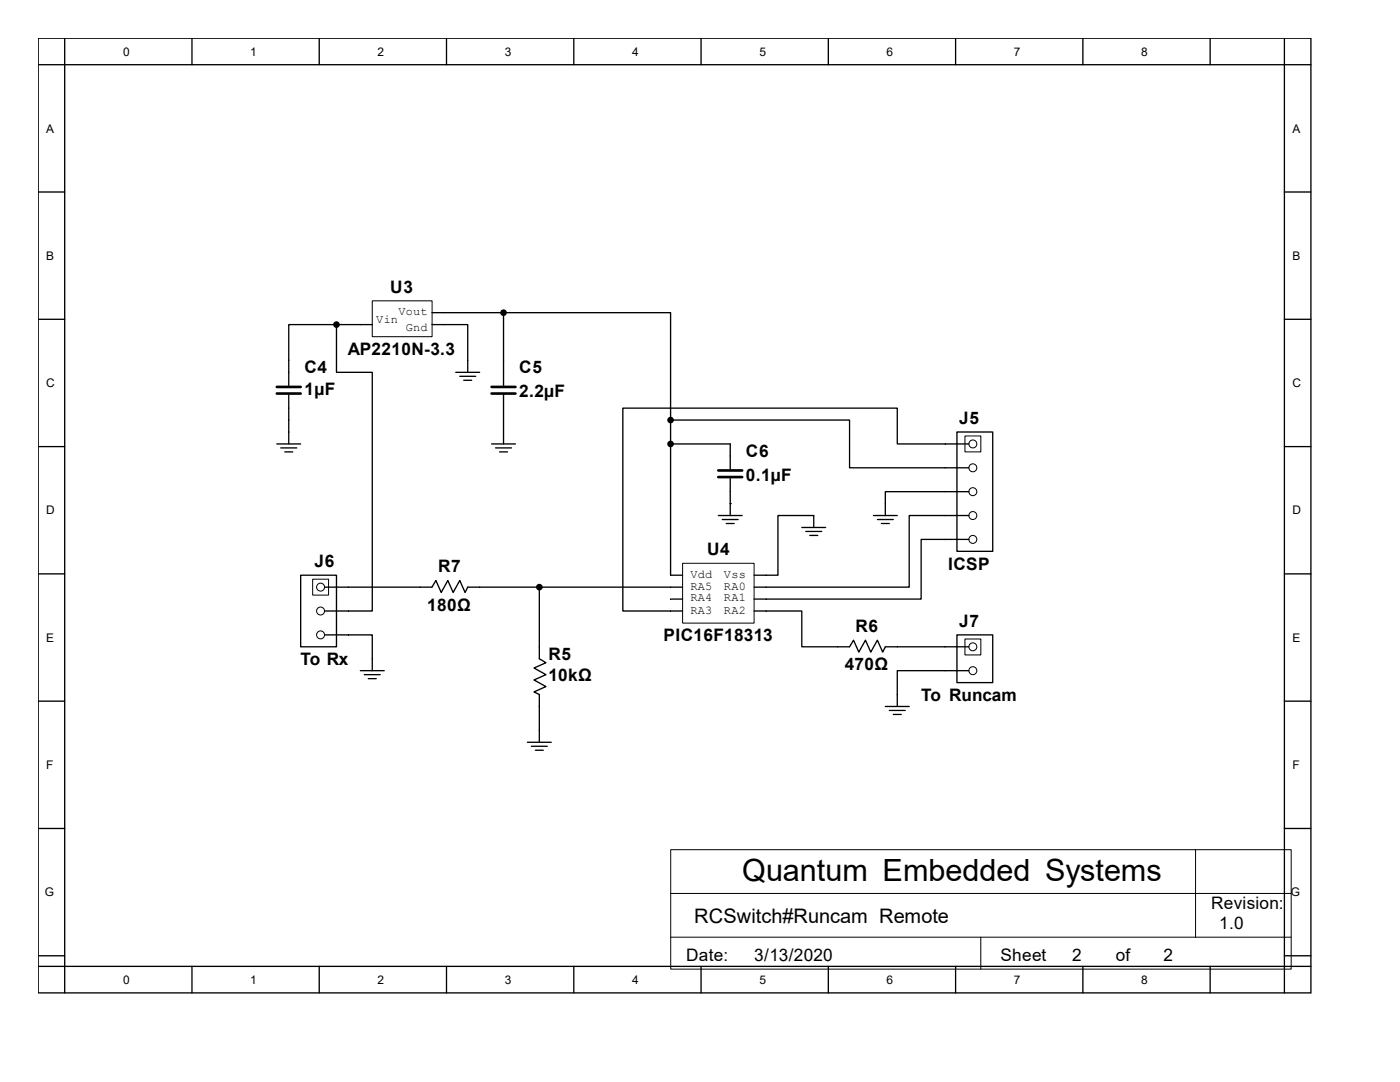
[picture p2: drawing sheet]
<svg xmlns="http://www.w3.org/2000/svg" width="279mm" height="216mm" viewBox="0 0 279 216" stroke-linecap="round" stroke-linejoin="round" font-family="sans-serif">
<g fill="none" stroke="#000" stroke-width=".26">
<path d="M7.6 7.6h254v190.5h-254zM7.6 12.9h254M12.9 7.6v190.5M38.3 7.6v5.3M63.7 7.6v5.3M89.1 7.6v5.3M114.5 7.6v5.3M139.9 7.6v5.3M165.3 7.6v5.3M190.7 7.6v5.3M216.1 7.6v5.3M241.5 7.6v5.3"/>
<path d="M256.3 7.6v190.5M7.6 38.3h5.3M256.3 38.3h5.3M7.6 63.7h5.3M57.6 78.8v9.8M67.2 64.8h-9.6v12.1M67.2 64.8v9.5h7.1v47.6h-9.5M67.2 64.8h7.1M86.2 64.8h7.1v9.5M86.2 62.4h14.3M91 74.3h4.7M91.8 75.1h3.1"/>
<path d="M92.6 75.9h1.5M100.5 62.4h33.3v21.4M100.5 62.4v14.5M100.5 78.8v9.8M256.3 63.7h5.3M7.6 89.1h5.3M55.2 88.6h4.8M56 89.4h3.2M56.8 90.2h1.6M98.1 88.6h4.8M98.9 89.4h3.2M99.7 90.2h1.6"/>
<path d="M133.8 83.8h35.7v9.5h23.9M133.8 83.8v31h2.4M133.8 88.6h11.9v5M145.7 95.5v7.4M191 86.2h7.1v23.8h-7.1zM193.4 88.6h-14.3v-7.2h-54.8v40.5h11.9M193.4 98.1h-16.7v4.8M256.3 89.1h5.3M7.6 114.5h5.3M60 114.8h7.2v14.3h-7.2zM64.8 117.2h21.4l.8-1.4 1.1 2.4 1.3-2.4 1 2.4 1.4-2.4 1 2.4 .5-1h42.9M107.6 117.2v14.2l1.4 .8-2.4 1.1 2.4 1.3-2.4 1.1 2.4 1.3-2.4 1.1 1 .5v9.5"/>
<path d="M133.8 119.5h2.4M143.4 102.9h4.7M144.1 103.7h3.2M144.9 104.5h1.6M145.7 100.5h.1M160 105.3h4.8M160.8 106h3.2M161.6 106.8h1.6M162.4 105.3v-2.4h-7.1v11.9h-4.8M174.3 102.9h4.8M175.1 103.7h3.2M175.9 104.5h1.6"/>
<path d="M193.4 102.9h-11.9v14.3h-31M193.4 107.6h-9.6v11.9h-33.3M256.3 114.5h5.3M7.6 139.9h5.3M64.8 126.7h9.5v7.1M71.9 133.8h4.8M72.7 134.6h3.2M73.5 135.4h1.6M150.5 121.9h9.5v7.2h9.5l.8-1.4 1.1 2.4 1.3-2.4 1.1 2.4 1.3-2.4 1.1 2.4 .5-1h16.7M191 126.7h7.1v9.5h-7.1zM193.4 133.8h-14.3v7.2M256.3 139.9h5.3"/>
<path d="M105.3 148.1h4.7M106 148.9h3.2M106.8 149.7h1.6M176.7 141h4.8M177.5 141.8h3.2M178.3 142.6h1.6M7.6 165.3h5.3M256.3 165.3h5.3M7.6 190.7h5.3M7.6 192.8h254M38.3 192.8v5.3M63.7 192.8v5.3"/>
<path d="M89.1 192.8v5.3M114.5 192.8v5.3M139.9 192.8v5.3M165.3 192.8v5.3M190.7 192.8v5.3M216.1 192.8v5.3M241.5 192.8v5.3M256.3 190.7h5.3"/>
</g>
<g fill="none" stroke="#000" stroke-width=".2">
<path d="M74.3 60h11.9v7.2h-11.9zM192.6 87h3.1v3.2h-3.1zM62.4 115.6h3.2v3.1h-3.2zM136.2 112.4h14.3v11.9h-14.3zM192.6 127.5h3.1v3.2h-3.1zM133.8 178.3h123.9M133.9 169.5h123.8v23.9h-123.8zM238.6 169.5v17.5M133.8 187h123.9M195.7 187v6.4"/>
<circle cx="194.2" cy="88.6" r=".79"/>
<circle cx="194.2" cy="98.1" r=".79"/>
<circle cx="194.2" cy="93.3" r=".79"/>
<circle cx="64" cy="117.2" r=".79"/>
<circle cx="194.2" cy="107.6" r=".79"/>
<circle cx="194.2" cy="102.9" r=".79"/>
<circle cx="64" cy="126.7" r=".79"/>
<circle cx="64" cy="121.9" r=".79"/>
<circle cx="194.2" cy="129.1" r=".79"/>
<circle cx="194.2" cy="133.8" r=".79"/>
</g>
<path d="M55.2 77.2h4.8M55.2 78.5h4.8M98.1 77.2h4.8M98.1 78.5h4.8M143.4 93.9h4.7M143.4 95.2h4.7" fill="none" stroke="#000" stroke-width=".53"/>
<g fill="#000" stroke="#000" stroke-width=".26">
<circle cx="67.2" cy="64.8" r=".53"/>
<circle cx="100.5" cy="62.4" r=".53"/>
<circle cx="133.8" cy="88.6" r=".53"/>
<circle cx="133.8" cy="83.8" r=".53"/>
<circle cx="107.6" cy="117.2" r=".53"/>
</g>
<text font-size="6.1" x="148.1" y="175.9">Quantum Embedded Systems</text>
<text font-size="4" x="138.6" y="184.2">RCSwitch#Runcam Remote</text>
<g font-size="3.4">
<text x="77.9" y="58.4">U3</text>
<text x="69.4" y="70.8">AP2210N-3.3</text>
<text x="60.7" y="74.5">C4</text>
<text x="103.6" y="74.5">C5</text>
<text x="60.7" y="78.7">1µF</text>
<text x="103.6" y="79.3">2.2µF</text>
<text x="191.4" y="84.6">J5</text>
<text x="148.8" y="91.2">C6</text>
<text x="148.8" y="95.9">0.1µF</text>
<text x="62.8" y="113.2">J6</text>
<text x="141.1" y="110.7">U4</text>
<text x="189.2" y="113.7">ICSP</text>
<text x="87.4" y="114.2">R7</text>
<text x="85.3" y="121.9">180Ω</text>
<text x="191.4" y="125.1">J7</text>
<text x="109.4" y="131.7">R5</text>
<text x="132.4" y="128">PIC16F18313</text>
<text x="170.7" y="126.1">R6</text>
<text x="60" y="132.7">To Rx</text>
<text x="109.4" y="135.9">10kΩ</text>
<text x="168.6" y="133.8">470Ω</text>
<text x="183.9" y="139.9">To Runcam</text>
<text x="241.7" y="181.4">Revision:</text>
<text x="243.3" y="185.4">1.0</text>
<text x="136.9" y="191.7">Date:</text>
<text x="150.5" y="191.7">3/13/2020</text>
<text x="199.6" y="191.7">Sheet</text>
<text x="214" y="191.7">2</text>
<text x="222.7" y="191.7">of</text>
<text x="232.2" y="191.7">2</text>
</g>
<g font-size="2.4">
<text x="24.6" y="11.1">0</text>
<text x="50" y="11.1">1</text>
<text x="75.4" y="11.1">2</text>
<text x="100.8" y="11.1">3</text>
<text x="126.2" y="11.1">4</text>
<text x="151.6" y="11.1">5</text>
<text x="177" y="11.1">6</text>
<text x="202.4" y="11.1">7</text>
<text x="227.8" y="11.1">8</text>
<text x="9.2" y="26.5">A</text>
<text x="257.9" y="26.5">A</text>
<text x="9.2" y="51.9">B</text>
<text x="257.9" y="51.9">B</text>
<text x="75.1" y="64.5">Vin</text>
<text x="79.5" y="62.9">Vout</text>
<text x="81" y="66">Gnd</text>
<text x="9.2" y="77.3">C</text>
<text x="257.9" y="77.3">C</text>
<text x="9.2" y="102.7">D</text>
<text x="257.9" y="102.7">D</text>
<text x="137.8" y="115.3">Vdd</text>
<text x="137.8" y="117.6">RA5</text>
<text x="144.5" y="117.6">RA0</text>
<text x="144.5" y="115.3">Vss</text>
<text x="137.8" y="120">RA4</text>
<text x="137.8" y="122.4">RA3</text>
<text x="144.5" y="122.4">RA2</text>
<text x="144.5" y="120">RA1</text>
<text x="9.2" y="128.1">E</text>
<text x="257.9" y="128.1">E</text>
<text x="9.2" y="153.5">F</text>
<text x="257.9" y="153.5">F</text>
<text x="8.9" y="178.9">G</text>
<text x="257.6" y="178.9">G</text>
<text x="24.6" y="196.3">0</text>
<text x="50" y="196.3">1</text>
<text x="75.4" y="196.3">2</text>
<text x="100.8" y="196.3">3</text>
<text x="126.2" y="196.3">4</text>
<text x="151.6" y="196.3">5</text>
<text x="177" y="196.3">6</text>
<text x="202.4" y="196.3">7</text>
<text x="227.8" y="196.3">8</text>
</g>
</svg>
